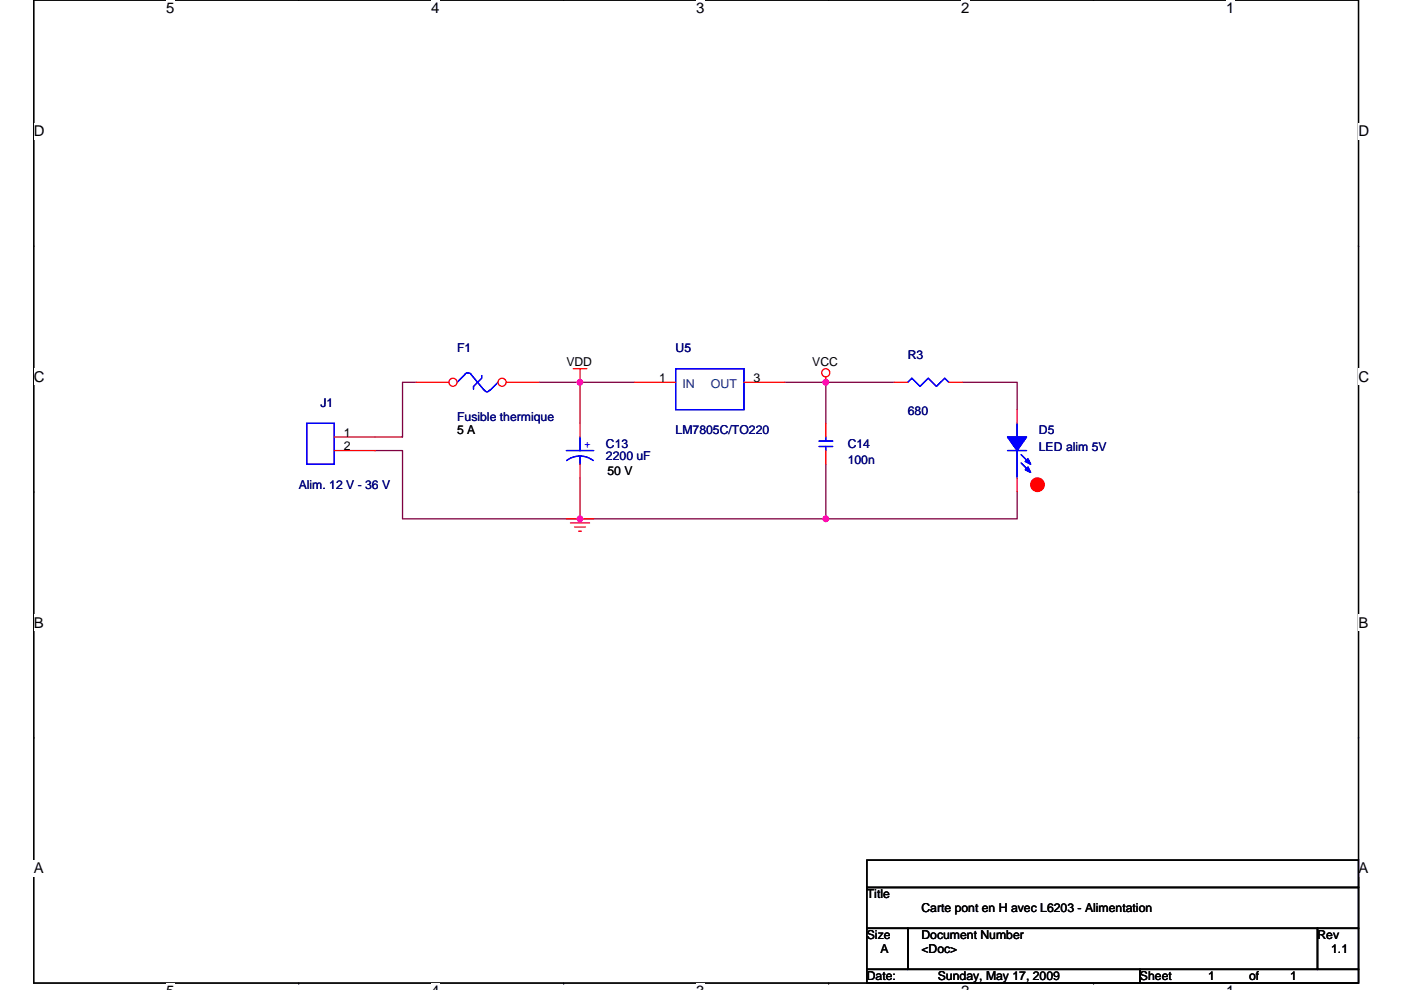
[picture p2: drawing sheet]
<svg xmlns="http://www.w3.org/2000/svg" width="297mm" height="210mm" viewBox="0 0 297 210" stroke-linecap="round" stroke-linejoin="round" font-family="sans-serif">
<path d="M7.2 0h280.8v208.5h-280.8z" fill="none" stroke="#000" stroke-width=".28"/>
<g fill="#fff">
<path d="M35.2 0h1.8v3.5h-1.8z"/>
<path d="M35.2 208.5h1.8v1.4h-1.8z"/>
</g>
<path d="M63.3 0h.1M63.3 208.5h.1" fill="none" stroke="#000" stroke-width=".28"/>
<g fill="#fff">
<path d="M91.4 0h1.8v3.5h-1.8z"/>
<path d="M91.4 208.5h1.8v1.4h-1.8z"/>
</g>
<path d="M119.5 0h.1M119.5 208.5h.1" fill="none" stroke="#000" stroke-width=".28"/>
<g fill="#fff">
<path d="M147.6 0h1.7v3.5h-1.7z"/>
<path d="M147.6 208.5h1.7v1.4h-1.7z"/>
</g>
<path d="M175.7 0h.1M175.7 208.5h.1" fill="none" stroke="#000" stroke-width=".28"/>
<g fill="#fff">
<path d="M203.8 0h1.7v3.5h-1.7z"/>
<path d="M203.8 208.5h1.7v1.4h-1.7z"/>
</g>
<path d="M231.9 0h.1M231.9 208.5h.1" fill="none" stroke="#000" stroke-width=".28"/>
<g fill="#fff">
<path d="M259.9 0h1.8v3.5h-1.8z"/>
<path d="M259.9 208.5h1.8v1.4h-1.8z"/>
<path d="M7.2 26.1h2.2v3.5h-2.2z"/>
<path d="M288 26.1h2.3v3.5h-2.3z"/>
<path d="M7.2 78.2h2.2v3.5h-2.2z"/>
<path d="M288 78.2h2.3v3.5h-2.3z"/>
</g>
<path d="M7.2 52.1h.1M288 52.1h.1" fill="none" stroke="#000" stroke-width=".28"/>
<g fill="#fff">
<path d="M7.2 130.3h2v3.5h-2z"/>
<path d="M288 130.3h2.1v3.5h-2.1z"/>
</g>
<path d="M7.2 104.3h.1M288 104.3h.1" fill="none" stroke="#000" stroke-width=".28"/>
<g fill="#fff">
<path d="M7.1 182.4h2.2v3.5h-2.2z"/>
<path d="M288 182.4h2.1v3.5h-2.1z"/>
</g>
<path d="M7.2 156.4h.1M288 156.4h.1M183.8 196.9h8.7v8.7h-8.7zM183.8 182.4h104.2v5.8h-104.2zM183.8 188.2h104.2v8.7h-104.2zM192.5 196.9h86.8v8.7h-86.8zM279.3 196.9h8.7v8.7h-8.7zM183.8 205.6h57.9v2.9h-57.9zM241.7 205.6h46.3v2.9h-46.3z" fill="none" stroke="#000" stroke-width=".28"/>
<g fill="none" stroke="#800040" stroke-width=".28">
<path d="M79.5 95.6h5.8v14.4h37.7M88.2 81.1h-2.9v11.6h-5.8M114.3 81.1h8.7M123 81.1v8.7M123 81.1h11.6M166.4 81.1h8.7M175.1 98.5v11.5M175.1 81.1v8.7M175.1 81.1h14.5M204 81.1h11.6v5.8M123 110h52.1M123 101.4v8.6"/>
<path d="M215.6 104.3v5.7h-40.5"/>
</g>
<g fill="#f0f" stroke="#f0f" stroke-width=".28">
<circle cx="175.1" cy="81.1" r=".57"/>
<circle cx="175.1" cy="110" r=".57"/>
<circle cx="123" cy="110" r=".57"/>
<circle cx="123" cy="81.1" r=".57"/>
</g>
<g fill="none" stroke="#f00" stroke-width=".28">
<path d="M121.5 78.2h2.9M123 78.2v2.9M175.1 79.9v1.2M70.9 92.7h8.6M70.9 95.6h8.6M215.6 86.9v2.9M120.1 110h5.8M120.9 110.9h4.1M121.8 111.8h2.3M122.7 112.7h.6M215.6 101.4v2.9"/>
<circle cx="175.1" cy="79.1" r=".86"/>
</g>
<circle cx="220" cy="102.8" r="1.44" fill="#f00" stroke="#f00" stroke-width=".28"/>
<path d="M98.6 79.3l.6-.2 .6 .2M98.7 79.4l-1.8 1.7M99.8 79.4l2.9 3.4M102.1 79.7v.5l-1.7 1.8v.5M65.1 89.8h5.8v8.7h-5.8zM102.7 82.8a.57 .57 0 0 0 .6 .3 .57 .57 0 0 0 .5-.3M105.6 81.1l-1.7 1.7M213.6 95.6h4.1M215.6 89.8v2.9M215.6 95.6v5.8M216.5 96.4l1.7 1.8M216.5 98.2l1.7 1.7" fill="none" stroke="#00f" stroke-width=".28"/>
<g fill="#00f" stroke="#00f" stroke-width=".28">
<path d="M213.6 92.7h4.1l-2.1 2.9z" fill-rule="evenodd"/>
<path d="M217.9 99.1l.6 1.1-1.1-.6z" fill-rule="evenodd"/>
<path d="M217.9 97.3l.6 1.2-1.1-.6z" fill-rule="evenodd"/>
<path d="M213.6 92.7h4.1l-2.1 2.9z" fill-rule="evenodd"/>
<path d="M217.9 99.1l.6 1.1-1.1-.6z" fill-rule="evenodd"/>
<path d="M217.9 97.3l.6 1.2-1.1-.6z" fill-rule="evenodd"/>
</g>
<circle cx="96" cy="81.1" r=".86" fill="#fff" stroke="#f00" stroke-width=".28"/>
<path d="M88.2 81.1h7" fill="none" stroke="#f00" stroke-width=".28"/>
<circle cx="106.5" cy="81.1" r=".86" fill="#fff" stroke="#f00" stroke-width=".28"/>
<path d="M107.3 81.1h7M123 89.8v2.9M123 98.5v2.9M134.6 81.1h8.7M157.7 81.1h8.7M175.1 89.8v2.9M175.1 95.6v2.9M189.6 81.1h2.9M201.2 81.1h2.8" fill="none" stroke="#f00" stroke-width=".28"/>
<path d="M143.3 78.2h14.4v8.7h-14.4zM120.1 95.6h5.8M120.1 97.7a4.6 4.6 0 0 1 5.7 0M123 96.7v1.8M123 92.7v2.9M173.6 94.7h2.9M173.6 93.6h2.9M175.1 92.7v.9M175.1 94.7v.9M192.5 81.1l.8-.9 1.8 1.8 1.7-1.8 1.7 1.8 1.8-1.8 .9 .9" fill="none" stroke="#00f" stroke-width=".28"/>
<g fill="#f0f" stroke="#f0f" stroke-width=".28">
<circle cx="175.1" cy="81.1" r=".57"/>
<circle cx="175.1" cy="110" r=".57"/>
<circle cx="123" cy="110" r=".57"/>
<circle cx="123" cy="81.1" r=".57"/>
</g>
<g font-size="3.2">
<text x="35.2" y="2.8">5</text>
<text x="91.4" y="2.8">4</text>
<text x="147.6" y="2.8">3</text>
<text x="203.8" y="2.8">2</text>
<text x="259.9" y="2.8">1</text>
<text x="7.2" y="28.9">D</text>
<text x="288" y="28.9">D</text>
<text x="7.2" y="81">C</text>
<text x="288" y="81">C</text>
<text x="7.2" y="133.1">B</text>
<text x="288" y="133.1">B</text>
<text x="7.2" y="185.3">A</text>
<text x="288" y="185.3">A</text>
</g>
<g font-size="2.6" fill="#000080">
<text x="96.9" y="74.7">F1</text>
<text x="143.3" y="74.7">U5</text>
<text x="192.5" y="76.2">R3</text>
<text x="68" y="86.3">J1</text>
<text x="96.9" y="89.2">Fusible thermique</text>
<text x="192.5" y="88.1">680</text>
<text x="128.5" y="95">C13</text>
<text x="143.3" y="92.1">LM7805C/TO220</text>
<text x="179.7" y="95">C14</text>
<text x="220.3" y="92.1">D5</text>
<text x="220.3" y="95.6">LED alim 5V</text>
<text x="128.5" y="97.6">2200 uF</text>
<text x="179.7" y="98.5">100n</text>
<text x="63.3" y="103.7">Alim. 12 V - 36 V</text>
</g>
<g font-size="2.6">
<text x="120.1" y="77.6">VDD</text>
<text x="172.2" y="77.6">VCC</text>
<text x="139.8" y="81.1">1</text>
<text x="159.8" y="81.1">3</text>
<text x="72.9" y="92.7">1</text>
<text x="72.9" y="95.5">2</text>
<text x="96.9" y="92.1">5 A</text>
<text x="128.8" y="100.8">50 V</text>
<text x="183.8" y="190.6">Title</text>
<text x="195.4" y="193.5">Carte pont en H avec L6203 - Alimentation</text>
<text x="183.8" y="199.2">Size</text>
<text x="186.7" y="202.1">A</text>
<text x="195.4" y="199.2">Document Number</text>
<text x="195.4" y="202.1">&lt;Doc&gt;</text>
<text x="279.3" y="199.2">Rev</text>
<text x="282.2" y="202.1">1.1</text>
<text x="183.8" y="207.9">Date:</text>
<text x="198.8" y="207.9">Sunday, May 17, 2009</text>
<text x="241.7" y="207.9">Sheet</text>
<text x="256.2" y="207.9">1</text>
<text x="264.9" y="207.9">of</text>
<text x="273.6" y="207.9">1</text>
</g>
<g font-size="2.6" fill="#004080">
<text x="144.7" y="82.3">IN</text>
<text x="150.7" y="82.3">OUT</text>
</g>
<text font-size="2.6" fill="#00f" x="123.8" y="95.1">+</text>
</svg>
